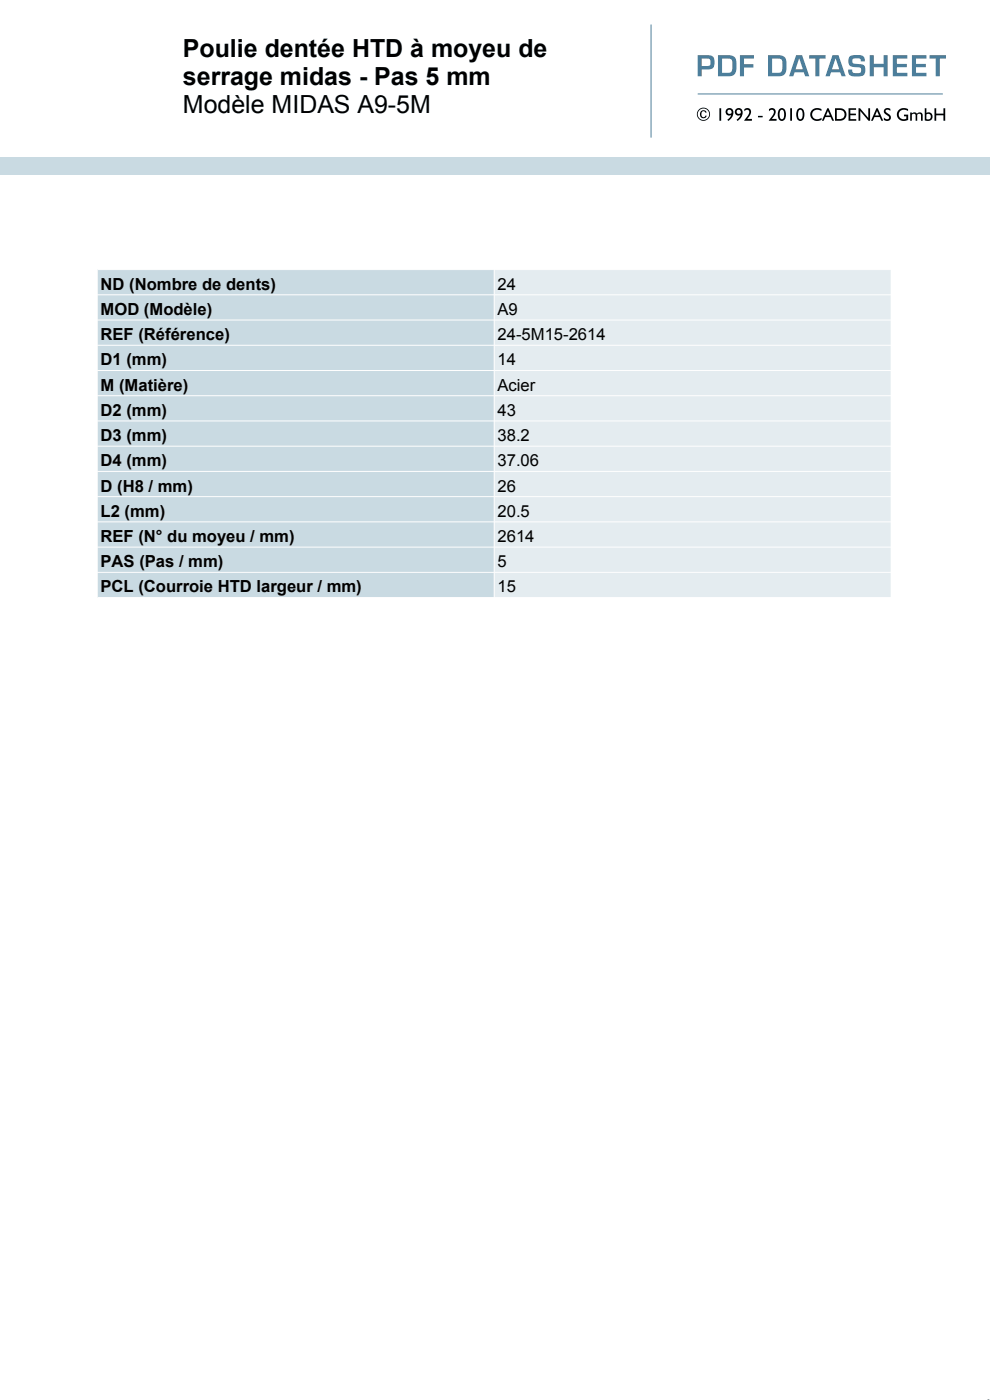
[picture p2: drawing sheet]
<svg xmlns="http://www.w3.org/2000/svg" width="210mm" height="297mm" viewBox="0 0 210 297" stroke-linecap="round" stroke-linejoin="round" font-family="sans-serif">
<path d="M0 33.3h210v3.7h-210z" fill="#c9dae2"/>
<path d="M138.1 5.2v24M148 19.9h52" fill="none" stroke="#4c7e9b" stroke-width=".21"/>
<path d="M148.7 23.6a.82 .82 0 0 0-.1 1.2 .82 .82 0 0 0 1.2 0l.1-.3h-.3a.44 .44 0 0 1-.6 .3 .44 .44 0 0 1-.2-.6 .44 .44 0 0 1 .2-.6 .44 .44 0 0 1 .6 .3h.3a.68 .68 0 0 0-.5-.5 .68 .68 0 0 0-.7 .2zM148 24.2a1.21 1.21 0 0 1 2.4 0 1.21 1.21 0 0 1-2.4 0zM147.8 24.2a1.4 1.4 0 0 0 2.8 0 1.4 1.4 0 0 0-2.8 0zM152.6 23v2.6h.4v-2.6zM154.3 23.7a.45 .45 0 0 1 .9 0 .45 .45 0 0 1-.9 0zM154.1 23.1a.79 .79 0 0 0-.1 1.1 .79 .79 0 0 0 1.1 .2l-.3 .5-.5 .5 .2 .3a1.72 1.72 0 0 0 .7-2.7l-.7-.1zM156.3 23.7a.45 .45 0 0 1 .8 0 .45 .45 0 0 1-.8 0zM156.1 23.1a.79 .79 0 0 0-.1 1.1 .79 .79 0 0 0 1.1 .2l-.3 .5-.6 .5 .2 .3a1.72 1.72 0 0 0 .7-2.7l-.6-.1zM157.9 23.2v.4a.58 .58 0 0 1 .9-.2 .58 .58 0 0 1 0 .9l-1 1.3h1.7v-.4h-1a1.5 1.5 0 0 0 .4-2.2l-.5-.1zM160.8 24.6v.3h1v-.3zM163.1 23.2v.4a.58 .58 0 0 1 .9-.2 .58 .58 0 0 1 0 .9l-1 1.3h1.7v-.4h-1a1.5 1.5 0 0 0 .5-2.2l-.6-.1zM165.6 23.4l.3-.1a1.29 1.29 0 0 1 0 2 1.39 1.39 0 0 1-.3-1.9zM165.4 23.1a1.83 1.83 0 0 0 .2 2.5 1.04 1.04 0 0 0 1.1-1.3 .98 .98 0 0 0-.3-1 .98 .98 0 0 0-1-.2zM167.6 23v2.6h.4v-2.6zM169.5 23.4l.3-.1a1.29 1.29 0 0 1 0 2 1.39 1.39 0 0 1-.3-1.9zM169.3 23.1a1.83 1.83 0 0 0 .2 2.5 1.04 1.04 0 0 0 1.1-1.3 .98 .98 0 0 0-.2-1 .98 .98 0 0 0-1.1-.2zM172.3 23.3a1.45 1.45 0 0 0 0 2 1.45 1.45 0 0 0 2 .1v-.4a1.07 1.07 0 0 1-1.7-.1 1.07 1.07 0 0 1 .5-1.6h.5l.6 .2v-.4l-.6-.2a1.57 1.57 0 0 0-1.3 .4zM175.6 23.5l.4 1h-.8zM175.5 23l-1.2 2.6h.4l.4-.8h1.1l.3 .8h.4l-1.1-2.6zM177.5 23.3h.6a.97 .97 0 0 1 1 1 .97 .97 0 0 1-1 1h-.6zM177.1 23v2.6h1a1.33 1.33 0 0 0 1.5-1.3 1.33 1.33 0 0 0-1.5-1.3zM180 23v2.6h1.6v-.3h-1.2v-.9h1.2v-.3h-1.2v-.8h1.2v-.3zM182.1 23v2.6h.4v-2l1.7 2h.4v-2.6h-.4v2l-1.8-2zM186 23.5l.5 1h-.9zM185.9 23l-1.1 2.6h.3l.4-.8h1.1l.4 .8h.3l-1.1-2.6zM187.7 23.1a.81 .81 0 0 0 .5 1.3 .47 .47 0 0 1 .3 .8 .47 .47 0 0 1-.8-.1l-.2-.2v.5a.85 .85 0 0 0 1.4-.1 .85 .85 0 0 0-.6-1.2l-.3-.2a.37 .37 0 0 1 0-.6 .37 .37 0 0 1 .5 0l.4 .2v-.4l-.6-.2zM190.7 23.3a1.46 1.46 0 0 0 0 2 1.46 1.46 0 0 0 1.9 .1v-1.1h-.8v.4h.5v.5a1.06 1.06 0 0 1-1.7-1 1.06 1.06 0 0 1 1.7-.8l.3 .1v-.4l-.6-.2a1.56 1.56 0 0 0-1.3 .4zM193.1 23.9v1.7h.3v-1.2a.43 .43 0 0 1 .5-.3 .43 .43 0 0 1 .3 .4v1.1h.4v-1.2a.43 .43 0 0 1 .4-.3 .43 .43 0 0 1 .4 .4v1.1h.3v-1.1a.66 .66 0 0 0-.5-.7 .66 .66 0 0 0-.7 .3 .68 .68 0 0 0-1.1 0v-.2zM196.5 24.3a.6 .6 0 0 1 .9 .5 .6 .6 0 0 1-.9 .5zM196.2 23v2.5a1.02 1.02 0 0 0 1.4-.1 1.02 1.02 0 0 0-.2-1.5l-.4-.1-.5 .2v-1zM198.2 23v2.6h.4v-1.1h1.5v1.1h.4v-2.6h-.4v1.1h-1.5v-1.1z" fill="#000"/>
<path d="M148 11.7v4.5h.9v-1.5h1.3a1.21 1.21 0 0 0 1.4-1.5 1.26 1.26 0 0 0-1.6-1.5zM148.9 12.4h1.1a.8 .8 0 0 1 .7 .7 .8 .8 0 0 1-.5 .9h-1.3zM153.2 12.4h1.2a.79 .79 0 0 1 .9 1.1v1.2l-.3 .6-.3 .1h-1.5zM152.3 11.7v4.5h2.3a1.46 1.46 0 0 0 1.6-1.8v-1a1.48 1.48 0 0 0-1.7-1.7zM157 11.7v4.5h.8v-1.9h2v-.7h-2v-1.2h2.1v-.7zM163.8 12.4h1.2a.79 .79 0 0 1 1 1.1l-.1 1.2-.3 .6-.3 .1h-1.5zM162.9 11.7v4.5h2.3a1.46 1.46 0 0 0 1.6-1.8v-1a1.48 1.48 0 0 0-1.7-1.7zM169.5 12.4l.8 2.3h-1.5zM168.9 11.7l-1.5 4.5h.9l.3-.9h1.9l.3 .9h.9l-1.6-4.5zM171.6 11.7v.7h1.3v3.8h.9v-3.8h1.3v-.7zM177.2 12.4l.8 2.3h-1.5zM176.6 11.7l-1.5 4.5h.9l.3-.9h1.9l.3 .9h.9l-1.5-4.5zM180.3 11.9a1.39 1.39 0 0 0-.2 1.8 1.39 1.39 0 0 0 1.6 .6 .71 .71 0 0 1 1 .6 .71 .71 0 0 1-1 .6h-.1a.62 .62 0 0 1-.6-.1 .62 .62 0 0 1-.2-.6h-.9a1.23 1.23 0 0 0 1.6 1.4h.4a1.39 1.39 0 0 0 1.5-.8 1.39 1.39 0 0 0-.5-1.7l-1.2-.2a.63 .63 0 0 1-.9-.5 .63 .63 0 0 1 .8-.6l.9 .1 .1 .5h.9a1.16 1.16 0 0 0-1.5-1.3h-1.2zM184.5 11.7v4.5h.9v-1.9h2v1.9h.9v-4.5h-.9v1.8h-2v-1.8zM189.4 11.7v4.5h3.1v-.8h-2.2v-1.1h2.1v-.7h-2.1v-1.2h2.2v-.7zM193.4 11.7v4.5h3.1v-.8h-2.2v-1.1h2.1v-.7h-2.1v-1.2h2.2v-.7zM197.2 11.7v.7h1.3v3.8h.9v-3.8h1.3v-.7z" fill="#4c7e9b"/>
<path d="M209.5 297h.1M209.6 297h.1" fill="none" stroke="#414141" stroke-width=".21"/>
<path d="M20.6 57.2h168.4v69.6h-168.4z" fill="#fff"/>
<g fill="#c9dae2">
<path d="M20.6 57.2h84.2v5.3h-84.2z"/>
<path d="M20.6 62.5h84.2v5.4h-84.2z"/>
<path d="M20.6 67.9h84.2v5.3h-84.2z"/>
<path d="M20.6 73.2h84.2v5.4h-84.2z"/>
<path d="M20.6 78.6h84.2v5.4h-84.2z"/>
<path d="M20.6 83.9h84.2v5.4h-84.2z"/>
<path d="M20.6 89.3h84.2v5.4h-84.2z"/>
<path d="M20.6 94.7h84.2v5.3h-84.2z"/>
<path d="M20.6 100h84.2v5.4h-84.2z"/>
<path d="M20.6 105.4h84.2v5.3h-84.2z"/>
<path d="M20.6 110.7h84.2v5.4h-84.2z"/>
<path d="M20.6 116.1h84.2v5.3h-84.2z"/>
<path d="M20.6 121.4h84.2v5.4h-84.2z"/>
</g>
<g fill="#e4ecf0">
<path d="M104.8 57.2h84.2v5.3h-84.2z"/>
<path d="M104.8 62.5h84.2v5.4h-84.2z"/>
<path d="M104.8 67.9h84.2v5.3h-84.2z"/>
<path d="M104.8 73.2h84.2v5.4h-84.2z"/>
<path d="M104.8 78.6h84.2v5.4h-84.2z"/>
<path d="M104.8 83.9h84.2v5.4h-84.2z"/>
<path d="M104.8 89.3h84.2v5.4h-84.2z"/>
<path d="M104.8 94.7h84.2v5.3h-84.2z"/>
<path d="M104.8 100h84.2v5.4h-84.2z"/>
<path d="M104.8 105.4h84.2v5.3h-84.2z"/>
<path d="M104.8 110.7h84.2v5.4h-84.2z"/>
<path d="M104.8 116.1h84.2v5.3h-84.2z"/>
<path d="M104.8 121.4h84.2v5.4h-84.2z"/>
</g>
<g fill="none" stroke="#fff" stroke-width=".21">
<path d="M20.6 57.2h168.4v69.6h-168.4zM104.8 57.2v69.6M20.6 62.5h168.4M20.6 67.9h168.4M20.6 73.2h168.4M20.6 78.6h168.4M20.6 83.9h168.4M20.6 89.3h168.4M20.6 94.7h168.4M20.6 100h168.4M20.6 105.4h168.4M20.6 110.7h168.4"/>
<path d="M20.6 116.1h168.4M20.6 121.4h168.4"/>
</g>
<g font-size="5.3">
<text x="38.8" y="12.1">Poulie dentée HTD à moyeu de</text>
<text x="38.8" y="18">serrage midas - Pas 5 mm</text>
<text x="38.8" y="23.9">Modèle MIDAS A9-5M</text>
</g>
<g font-size="3.5">
<text x="21.3" y="61.5">ND (Nombre de dents)</text>
<text x="105.5" y="61.5">24</text>
<text x="21.3" y="66.8">MOD (Modèle)</text>
<text x="105.5" y="66.8">A9</text>
<text x="21.3" y="72.2">REF (Référence)</text>
<text x="21.3" y="77.5">D1 (mm)</text>
<text x="105.5" y="72.2">24-5M15-2614</text>
<text x="105.5" y="77.5">14</text>
<text x="21.3" y="82.9">M (Matière)</text>
<text x="105.5" y="82.9">Acier</text>
<text x="21.3" y="88.2">D2 (mm)</text>
<text x="105.5" y="88.2">43</text>
<text x="21.3" y="93.6">D3 (mm)</text>
<text x="105.5" y="93.6">38.2</text>
<text x="21.3" y="98.9">D4 (mm)</text>
<text x="105.5" y="98.9">37.06</text>
<text x="21.3" y="104.3">D (H8 / mm)</text>
<text x="105.5" y="104.3">26</text>
<text x="21.3" y="109.6">L2 (mm)</text>
<text x="105.5" y="109.6">20.5</text>
<text x="21.3" y="115">REF (N° du moyeu / mm)</text>
<text x="105.5" y="115">2614</text>
<text x="21.3" y="120.3">PAS (Pas / mm)</text>
<text x="21.3" y="125.7">PCL (Courroie HTD largeur / mm)</text>
<text x="105.5" y="120.3">5</text>
<text x="105.5" y="125.7">15</text>
</g>
</svg>
